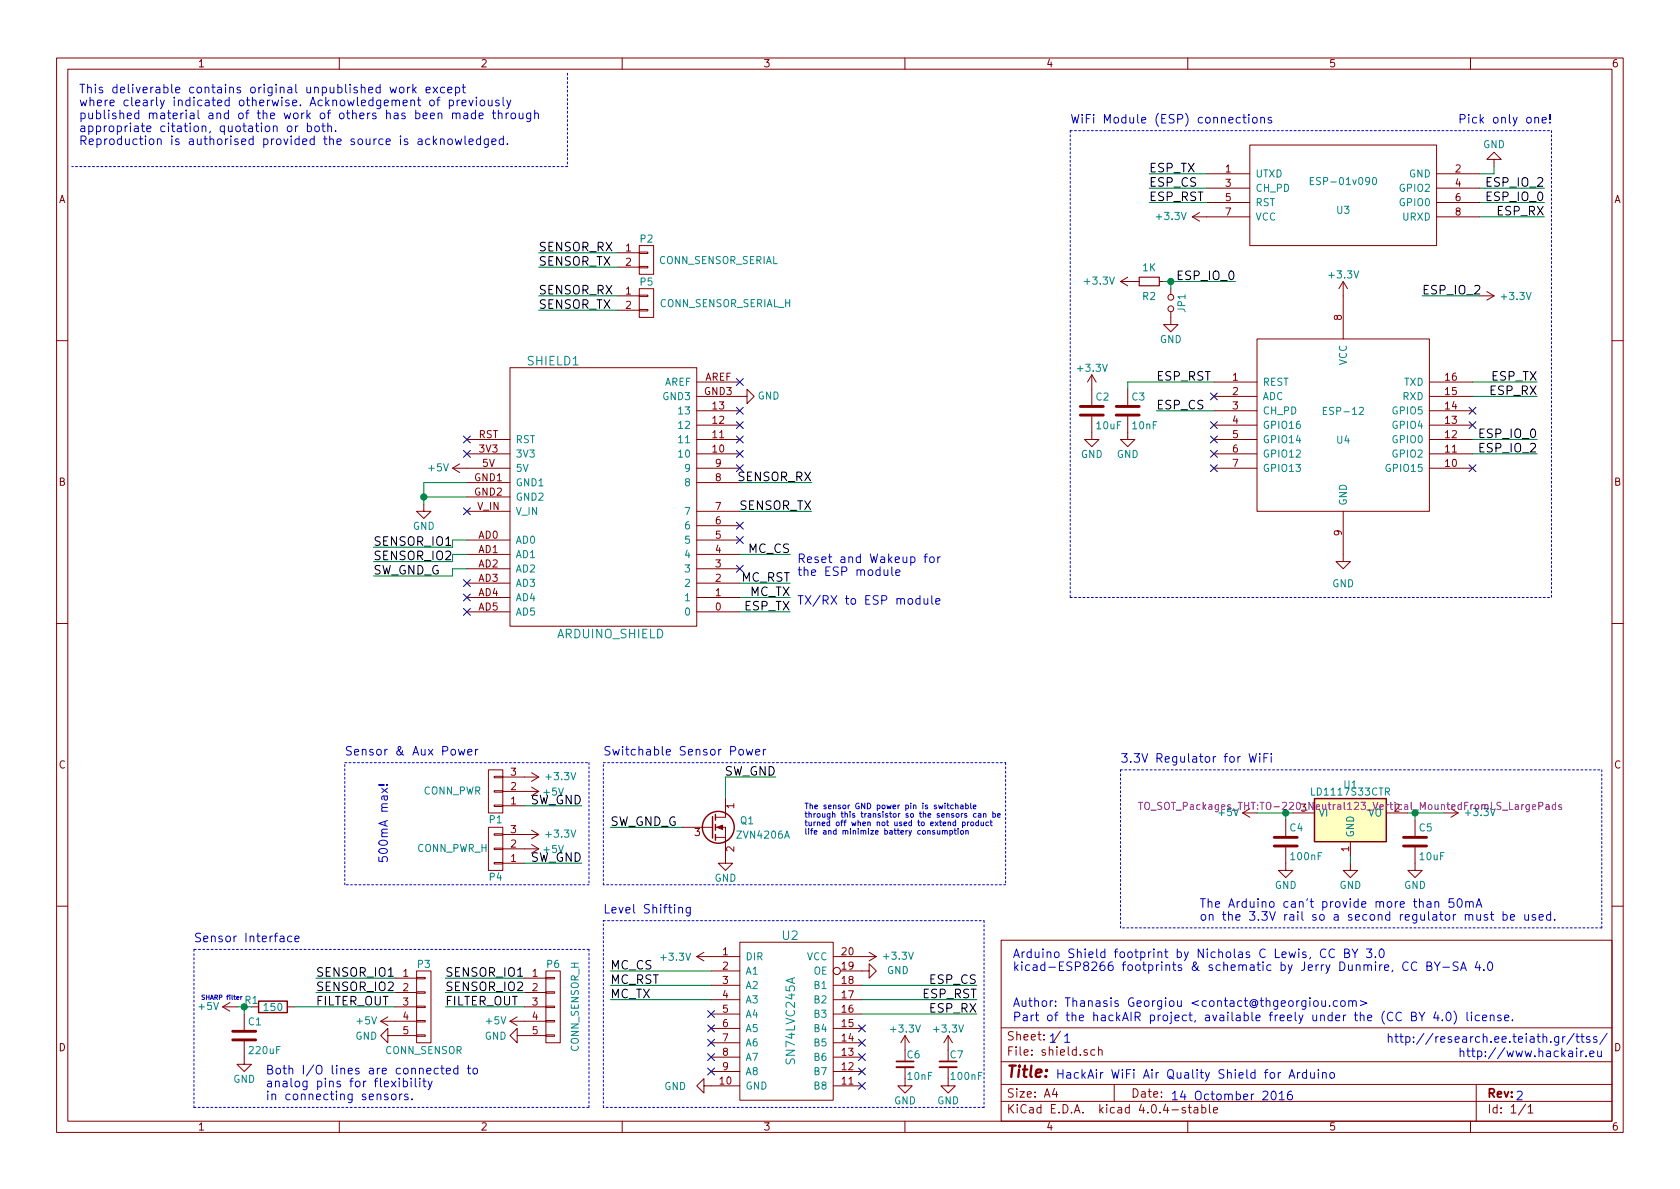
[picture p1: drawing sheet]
EESchema Schematic File Version 2
LIBS:power
LIBS:device
LIBS:transistors
LIBS:conn
LIBS:linear
LIBS:regul
LIBS:74xx
LIBS:cmos4000
LIBS:adc-dac
LIBS:memory
LIBS:xilinx
LIBS:microcontrollers
LIBS:dsp
LIBS:microchip
LIBS:analog_switches
LIBS:motorola
LIBS:texas
LIBS:intel
LIBS:audio
LIBS:interface
LIBS:digital-audio
LIBS:philips
LIBS:display
LIBS:cypress
LIBS:siliconi
LIBS:opto
LIBS:atmel
LIBS:contrib
LIBS:valves
LIBS:arduino_shieldsNCL
LIBS:ESP8266
LIBS:sn74lvc245a
LIBS:shield-cache
EELAYER 25 0
EELAYER END
$Descr A4 11693 8268
encoding utf-8
Sheet 1 1
Title ""
Date ""
Rev ""
Comp ""
Comment1 ""
Comment2 ""
Comment3 ""
Comment4 ""
$EndDescr
$Comp
L ARDUINO_SHIELD SHIELD1
U 1 1
P 4200 3450
F 0 "SHIELD1" H 3850 4400 60  0000 C CNN
F 1 "ARDUINO_SHIELD" H 4250 2500 60  0000 C CNN
F 2 "arduino_shields:ARDUINO_SHIELD_2_040pins" H 4200 3450 60  0001 C CNN
F 3 "" H 4200 3450 60  0000 C CNN
	1    4200 3450
	1    0    0    -1  
$EndComp
$Comp
L GND #PWR01
U 1 1
P 2950 3500
F 0 "#PWR01" H 2950 3250 50  0001 C CNN
F 1 "GND" H 2950 3350 50  0000 C CNN
F 2 "" H 2950 3500 50  0000 C CNN
F 3 "" H 2950 3500 50  0000 C CNN
	1    2950 3500
	1    0    0    -1  
$EndComp
$Comp
L +3.3V #PWR02
U 1 1
P 10050 5650
F 0 "#PWR02" H 10050 5500 50  0001 C CNN
F 1 "+3.3V" V 10050 5900 50  0000 C CNN
F 2 "" H 10050 5650 50  0000 C CNN
F 3 "" H 10050 5650 50  0000 C CNN
	1    10050 5650
	0    1    -1   0   
$EndComp
$Comp
L +5V #PWR03
U 1 1
P 3650 5500
F 0 "#PWR03" H 3650 5350 50  0001 C CNN
F 1 "+5V" V 3650 5700 50  0000 C CNN
F 2 "" H 3650 5500 50  0000 C CNN
F 3 "" H 3650 5500 50  0000 C CNN
	1    3650 5500
	0    1    1    0   
$EndComp
Text Label 10750 1500 2    60   ~ 0
ESP_RX
Text Label 10750 1400 2    60   ~ 0
ESP_IO_0
Text Label 10700 3150 2    60   ~ 0
ESP_IO_2
$Comp
L GND #PWR04
U 1 1
P 10400 1150
F 0 "#PWR04" H 10400 900 50  0001 C CNN
F 1 "GND" H 10400 1000 50  0000 C CNN
F 2 "" H 10400 1150 50  0000 C CNN
F 3 "" H 10400 1150 50  0000 C CNN
	1    10400 1150
	-1   0    0    1   
$EndComp
Text Label 8000 1400 0    60   ~ 0
ESP_RST
Text Label 8000 1300 0    60   ~ 0
ESP_CS
Text Label 8000 1200 0    60   ~ 0
ESP_TX
$Comp
L ESP-01v090 U3
U 1 1
P 9350 1350
F 0 "U3" H 9350 1250 50  0000 C CNN
F 1 "ESP-01v090" H 9350 1450 50  0000 C CNN
F 2 "ESP8266:ESP-01" H 9350 1350 50  0001 C CNN
F 3 "" H 9350 1350 50  0001 C CNN
	1    9350 1350
	1    0    0    -1  
$EndComp
Text Label 10700 2650 2    60   ~ 0
ESP_TX
Text Label 10700 2750 2    60   ~ 0
ESP_RX
Text Label 10700 3050 2    60   ~ 0
ESP_IO_0
Text Label 10750 1300 2    60   ~ 0
ESP_IO_2
Text Label 8050 2650 0    60   ~ 0
ESP_RST
Text Label 8050 2850 0    60   ~ 0
ESP_CS
NoConn ~ 8450 2750
NoConn ~ 10250 2850
NoConn ~ 10250 2950
NoConn ~ 10250 3250
$Comp
L GND #PWR05
U 1 1
P 9350 3850
F 0 "#PWR05" H 9350 3600 50  0001 C CNN
F 1 "GND" H 9350 3650 50  0000 C CNN
F 2 "" H 9350 3850 50  0000 C CNN
F 3 "" H 9350 3850 50  0000 C CNN
	1    9350 3850
	1    0    0    -1  
$EndComp
NoConn ~ 8450 2950
NoConn ~ 8450 3050
NoConn ~ 8450 3150
NoConn ~ 8450 3250
$Comp
L C C3
U 1 1
P 7850 2850
F 0 "C3" H 7875 2950 50  0000 L CNN
F 1 "10nF" H 7875 2750 50  0000 L CNN
F 2 "Capacitors_ThroughHole:C_Disc_D3_P2.5" H 7888 2700 50  0001 C CNN
F 3 "" H 7850 2850 50  0000 C CNN
	1    7850 2850
	1    0    0    -1  
$EndComp
$Comp
L GND #PWR06
U 1 1
P 7850 3000
F 0 "#PWR06" H 7850 2750 50  0001 C CNN
F 1 "GND" H 7850 2850 50  0000 C CNN
F 2 "" H 7850 3000 50  0000 C CNN
F 3 "" H 7850 3000 50  0000 C CNN
	1    7850 3000
	1    0    0    -1  
$EndComp
$Comp
L C C2
U 1 1
P 7600 2850
F 0 "C2" H 7625 2950 50  0000 L CNN
F 1 "10uF" H 7625 2750 50  0000 L CNN
F 2 "Capacitors_ThroughHole:C_Radial_D5_L11_P2.5" H 7638 2700 50  0001 C CNN
F 3 "" H 7600 2850 50  0000 C CNN
	1    7600 2850
	1    0    0    -1  
$EndComp
$Comp
L +3.3V #PWR07
U 1 1
P 8400 1500
F 0 "#PWR07" H 8400 1350 50  0001 C CNN
F 1 "+3.3V" V 8400 1750 50  0000 C CNN
F 2 "" H 8400 1500 50  0000 C CNN
F 3 "" H 8400 1500 50  0000 C CNN
	1    8400 1500
	0    -1   -1   0   
$EndComp
$Comp
L +3.3V #PWR08
U 1 1
P 9350 2050
F 0 "#PWR08" H 9350 1900 50  0001 C CNN
F 1 "+3.3V" H 9350 2200 50  0000 C CNN
F 2 "" H 9350 2050 50  0000 C CNN
F 3 "" H 9350 2050 50  0000 C CNN
	1    9350 2050
	1    0    0    -1  
$EndComp
$Comp
L +3.3V #PWR09
U 1 1
P 7600 2700
F 0 "#PWR09" H 7600 2550 50  0001 C CNN
F 1 "+3.3V" H 7600 2850 50  0000 C CNN
F 2 "" H 7600 2700 50  0000 C CNN
F 3 "" H 7600 2700 50  0000 C CNN
	1    7600 2700
	1    0    0    -1  
$EndComp
$Comp
L GND #PWR010
U 1 1
P 7600 3000
F 0 "#PWR010" H 7600 2750 50  0001 C CNN
F 1 "GND" H 7600 2850 50  0000 C CNN
F 2 "" H 7600 3000 50  0000 C CNN
F 3 "" H 7600 3000 50  0000 C CNN
	1    7600 3000
	1    0    0    -1  
$EndComp
$Comp
L LD1117S33CTR U1
U 1 1
P 9400 5700
F 0 "U1" H 9400 5950 50  0000 C CNN
F 1 "LD1117S33CTR" H 9400 5900 50  0000 C CNN
F 2 "TO_SOT_Packages_THT:TO-220_Neutral123_Vertical_MountedFromLS_LargePads" H 9400 5800 50  0000 C CNN
F 3 "" H 9400 5700 50  0000 C CNN
	1    9400 5700
	1    0    0    -1  
$EndComp
$Comp
L C C4
U 1 1
P 8950 5850
F 0 "C4" H 8975 5950 50  0000 L CNN
F 1 "100nF" H 8975 5750 50  0000 L CNN
F 2 "Capacitors_ThroughHole:C_Disc_D3_P2.5" H 8988 5700 50  0001 C CNN
F 3 "" H 8950 5850 50  0000 C CNN
	1    8950 5850
	1    0    0    -1  
$EndComp
$Comp
L C C5
U 1 1
P 9850 5850
F 0 "C5" H 9875 5950 50  0000 L CNN
F 1 "10uF" H 9875 5750 50  0000 L CNN
F 2 "Capacitors_ThroughHole:C_Radial_D5_L11_P2.5" H 9888 5700 50  0001 C CNN
F 3 "" H 9850 5850 50  0000 C CNN
	1    9850 5850
	1    0    0    -1  
$EndComp
$Comp
L GND #PWR011
U 1 1
P 8950 6000
F 0 "#PWR011" H 8950 5750 50  0001 C CNN
F 1 "GND" H 8950 5850 50  0000 C CNN
F 2 "" H 8950 6000 50  0000 C CNN
F 3 "" H 8950 6000 50  0000 C CNN
	1    8950 6000
	1    0    0    -1  
$EndComp
$Comp
L GND #PWR012
U 1 1
P 9400 6000
F 0 "#PWR012" H 9400 5750 50  0001 C CNN
F 1 "GND" H 9400 5850 50  0000 C CNN
F 2 "" H 9400 6000 50  0000 C CNN
F 3 "" H 9400 6000 50  0000 C CNN
	1    9400 6000
	1    0    0    -1  
$EndComp
$Comp
L GND #PWR013
U 1 1
P 9850 6000
F 0 "#PWR013" H 9850 5750 50  0001 C CNN
F 1 "GND" H 9850 5850 50  0000 C CNN
F 2 "" H 9850 6000 50  0000 C CNN
F 3 "" H 9850 6000 50  0000 C CNN
	1    9850 6000
	1    0    0    -1  
$EndComp
NoConn ~ 3250 3150
$Comp
L +5V #PWR014
U 1 1
P 8750 5650
F 0 "#PWR014" H 8750 5500 50  0001 C CNN
F 1 "+5V" V 8750 5850 50  0000 C CNN
F 2 "" H 8750 5650 50  0000 C CNN
F 3 "" H 8750 5650 50  0000 C CNN
	1    8750 5650
	0    -1   -1   0   
$EndComp
Text Notes 8350 6400 0    60   ~ 0
The Arduino can't provide more than 50mA\non the 3.3V rail so a second regulator must be used.
NoConn ~ 3250 3550
$Comp
L SN74LVC245A U2
U 1 1
P 5500 7100
F 0 "U2" H 5500 7700 60  0000 C CNN
F 1 "SN74LVC245A" V 5500 7100 60  0000 C CNN
F 2 "Housings_DIP:DIP-20_W7.62mm_LongPads" H 5600 7000 60  0001 C CNN
F 3 "" H 5600 7000 60  0000 C CNN
	1    5500 7100
	1    0    0    -1  
$EndComp
$Comp
L +3.3V #PWR015
U 1 1
P 6000 6650
F 0 "#PWR015" H 6000 6500 50  0001 C CNN
F 1 "+3.3V" V 6000 6900 50  0000 C CNN
F 2 "" H 6000 6650 50  0000 C CNN
F 3 "" H 6000 6650 50  0000 C CNN
	1    6000 6650
	0    1    -1   0   
$EndComp
$Comp
L GND #PWR016
U 1 1
P 6000 6750
F 0 "#PWR016" H 6000 6500 50  0001 C CNN
F 1 "GND" V 6000 6500 50  0000 C CNN
F 2 "" H 6000 6750 50  0000 C CNN
F 3 "" H 6000 6750 50  0000 C CNN
	1    6000 6750
	0    -1   -1   0   
$EndComp
$Comp
L +3.3V #PWR017
U 1 1
P 4950 6650
F 0 "#PWR017" H 4950 6500 50  0001 C CNN
F 1 "+3.3V" V 4950 6900 50  0000 C CNN
F 2 "" H 4950 6650 50  0000 C CNN
F 3 "" H 4950 6650 50  0000 C CNN
	1    4950 6650
	0    -1   1    0   
$EndComp
$Comp
L GND #PWR018
U 1 1
P 4950 7550
F 0 "#PWR018" H 4950 7300 50  0001 C CNN
F 1 "GND" V 4950 7300 50  0000 C CNN
F 2 "" H 4950 7550 50  0000 C CNN
F 3 "" H 4950 7550 50  0000 C CNN
	1    4950 7550
	0    1    1    0   
$EndComp
Text Label 6800 6850 2    60   ~ 0
ESP_CS
Text Label 6800 6950 2    60   ~ 0
ESP_RST
Text Label 6800 7050 2    60   ~ 0
ESP_RX
NoConn ~ 6000 7150
NoConn ~ 6000 7250
NoConn ~ 6000 7350
NoConn ~ 6000 7450
NoConn ~ 6000 7550
Text Label 4250 6750 0    60   ~ 0
MC_CS
Text Label 4250 6850 0    60   ~ 0
MC_RST
Text Label 4250 6950 0    60   ~ 0
MC_TX
NoConn ~ 4950 7050
NoConn ~ 4950 7150
NoConn ~ 4950 7250
NoConn ~ 4950 7350
NoConn ~ 4950 7450
Text Label 5500 4150 2    60   ~ 0
MC_TX
Text Label 5500 4250 2    60   ~ 0
ESP_TX
Text Notes 5550 4200 0    60   ~ 0
TX/RX to ESP module
Text Label 5500 4050 2    60   ~ 0
MC_RST
Text Label 5500 3850 2    60   ~ 0
MC_CS
NoConn ~ 5150 3950
Text Notes 5550 4000 0    60   ~ 0
Reset and Wakeup for\nthe ESP module
NoConn ~ 5150 3750
NoConn ~ 5150 3650
NoConn ~ 5150 3250
NoConn ~ 5150 3150
NoConn ~ 5150 3050
NoConn ~ 5150 2950
NoConn ~ 5150 2850
NoConn ~ 5150 2650
$Comp
L GND #PWR019
U 1 1
P 5150 2750
F 0 "#PWR019" H 5150 2500 50  0001 C CNN
F 1 "GND" V 5150 2550 50  0000 C CNN
F 2 "" H 5150 2750 50  0000 C CNN
F 3 "" H 5150 2750 50  0000 C CNN
	1    5150 2750
	0    -1   -1   0   
$EndComp
NoConn ~ 3250 4050
NoConn ~ 3250 4150
NoConn ~ 3250 4250
Text Notes 7450 850  0    60   ~ 0
WiFi Module (ESP) connections
Text Notes 10150 850  0    60   ~ 0
Pick only one!
Text Notes 7800 5300 0    60   ~ 0
3.3V Regulator for WiFi
Text Notes 4200 6350 0    60   ~ 0
Level Shifting
Text Notes 7350 7500 0    60   ~ 0
HackAir WiFi Air Quality Shield for Arduino
Text Notes 8150 7650 0    60   ~ 0
14 Octomber 2016
Text Notes 10550 7650 0    60   ~ 0
2
Text Notes 7300 7250 0    60   ~ 0
1
Text Notes 7400 7250 0    60   ~ 0
1
$Comp
L CONN_01X02 P2
U 1 1
P 4500 1800
F 0 "P2" H 4500 1950 50  0000 C CNN
F 1 "CONN_SENSOR_SERIAL" H 5000 1800 50  0000 C CNN
F 2 "Connect:bornier2" H 4500 1800 50  0001 C CNN
F 3 "" H 4500 1800 50  0000 C CNN
	1    4500 1800
	1    0    0    -1  
$EndComp
$Comp
L CONN_01X03 P1
U 1 1
P 3450 5500
F 0 "P1" H 3450 5700 50  0000 C CNN
F 1 "CONN_PWR" H 3750 5500 50  0000 C CNN
F 2 "Connect:bornier3" H 3450 5500 50  0001 C CNN
F 3 "" H 3450 5500 50  0000 C CNN
	1    3450 5500
	-1   0    0    1   
$EndComp
$Comp
L +3.3V #PWR020
U 1 1
P 3650 5400
F 0 "#PWR020" H 3650 5250 50  0001 C CNN
F 1 "+3.3V" V 3650 5650 50  0000 C CNN
F 2 "" H 3650 5400 50  0000 C CNN
F 3 "" H 3650 5400 50  0000 C CNN
	1    3650 5400
	0    1    -1   0   
$EndComp
Text Notes 7050 6750 0    60   ~ 0
Arduino Shield footprint by Nicholas C Lewis, CC BY 3.0\nkicad-ESP8266 footprints & schematic by Jerry Dunmire, CC BY-SA 4.0
$Comp
L CONN_01X05 P3
U 1 1
P 2950 7000
F 0 "P3" H 2950 7300 50  0000 C CNN
F 1 "CONN_SENSOR" H 2950 6700 50  0000 C CNN
F 2 "Connect:bornier5" H 2950 7000 50  0001 C CNN
F 3 "" H 2950 7000 50  0000 C CNN
	1    2950 7000
	1    0    0    -1  
$EndComp
Text Label 2200 6800 0    60   ~ 0
SENSOR_IO1
$Comp
L R R1
U 1 1
P 1900 7000
F 0 "R1" V 1850 6850 50  0000 C CNN
F 1 "150" V 1900 7000 50  0000 C CNN
F 2 "Resistors_ThroughHole:Resistor_Horizontal_RM10mm" V 1830 7000 50  0001 C CNN
F 3 "" H 1900 7000 50  0000 C CNN
	1    1900 7000
	0    1    1    0   
$EndComp
$Comp
L C C1
U 1 1
P 1700 7200
F 0 "C1" H 1725 7300 50  0000 L CNN
F 1 "220uF" H 1725 7100 50  0000 L CNN
F 2 "Capacitors_ThroughHole:C_Radial_D6.3_L11.2_P2.5" H 1738 7050 50  0001 C CNN
F 3 "" H 1700 7200 50  0000 C CNN
	1    1700 7200
	1    0    0    -1  
$EndComp
$Comp
L GND #PWR021
U 1 1
P 1700 7350
F 0 "#PWR021" H 1700 7100 50  0001 C CNN
F 1 "GND" H 1700 7200 50  0000 C CNN
F 2 "" H 1700 7350 50  0000 C CNN
F 3 "" H 1700 7350 50  0000 C CNN
	1    1700 7350
	1    0    0    -1  
$EndComp
$Comp
L +5V #PWR022
U 1 1
P 1650 7000
F 0 "#PWR022" H 1650 6850 50  0001 C CNN
F 1 "+5V" V 1650 7200 50  0000 C CNN
F 2 "" H 1650 7000 50  0000 C CNN
F 3 "" H 1650 7000 50  0000 C CNN
	1    1650 7000
	0    -1   -1   0   
$EndComp
$Comp
L +5V #PWR023
U 1 1
P 2750 7100
F 0 "#PWR023" H 2750 6950 50  0001 C CNN
F 1 "+5V" V 2750 7300 50  0000 C CNN
F 2 "" H 2750 7100 50  0000 C CNN
F 3 "" H 2750 7100 50  0000 C CNN
	1    2750 7100
	0    -1   -1   0   
$EndComp
$Comp
L GND #PWR024
U 1 1
P 2750 7200
F 0 "#PWR024" H 2750 6950 50  0001 C CNN
F 1 "GND" V 2750 7000 50  0000 C CNN
F 2 "" H 2750 7200 50  0000 C CNN
F 3 "" H 2750 7200 50  0000 C CNN
	1    2750 7200
	0    1    1    0   
$EndComp
Text Label 2200 6900 0    60   ~ 0
SENSOR_IO2
Text Label 2600 3800 0    60   ~ 0
SENSOR_IO1
Text Label 2600 3900 0    60   ~ 0
SENSOR_IO2
Text Notes 1850 7650 0    60   ~ 0
Both I/O lines are connected to\nanalog pins for flexibility\nin connecting sensors.
Text Notes 1350 6550 0    60   ~ 0
Sensor Interface
Text Notes 1400 6950 0    31   ~ 0
SHARP filter
$Comp
L CONN_01X02 P5
U 1 1
P 4500 2100
F 0 "P5" H 4500 2250 50  0000 C CNN
F 1 "CONN_SENSOR_SERIAL_H" H 5050 2100 50  0000 C CNN
F 2 "Pin_Headers:Pin_Header_Straight_1x02" H 4500 2100 50  0001 C CNN
F 3 "" H 4500 2100 50  0000 C CNN
	1    4500 2100
	1    0    0    -1  
$EndComp
Text Label 5650 3550 2    60   ~ 0
SENSOR_TX
Text Label 5650 3350 2    60   ~ 0
SENSOR_RX
Text Label 3750 1750 0    60   ~ 0
SENSOR_RX
Text Label 3750 1850 0    60   ~ 0
SENSOR_TX
Text Label 3750 2050 0    60   ~ 0
SENSOR_RX
Text Label 3750 2150 0    60   ~ 0
SENSOR_TX
$Comp
L CONN_01X03 P4
U 1 1
P 3450 5900
F 0 "P4" H 3450 6100 50  0000 C CNN
F 1 "CONN_PWR_H" H 3750 5900 50  0000 C CNN
F 2 "Pin_Headers:Pin_Header_Straight_1x03" H 3450 5900 50  0001 C CNN
F 3 "" H 3450 5900 50  0000 C CNN
	1    3450 5900
	-1   0    0    1   
$EndComp
$Comp
L +3.3V #PWR025
U 1 1
P 3650 5800
F 0 "#PWR025" H 3650 5650 50  0001 C CNN
F 1 "+3.3V" V 3650 6050 50  0000 C CNN
F 2 "" H 3650 5800 50  0000 C CNN
F 3 "" H 3650 5800 50  0000 C CNN
	1    3650 5800
	0    1    -1   0   
$EndComp
$Comp
L +5V #PWR026
U 1 1
P 3650 5900
F 0 "#PWR026" H 3650 5750 50  0001 C CNN
F 1 "+5V" V 3650 6100 50  0000 C CNN
F 2 "" H 3650 5900 50  0000 C CNN
F 3 "" H 3650 5900 50  0000 C CNN
	1    3650 5900
	0    1    1    0   
$EndComp
NoConn ~ 3250 3050
$Comp
L CONN_01X05 P6
U 1 1
P 3850 7000
F 0 "P6" H 3850 7300 50  0000 C CNN
F 1 "CONN_SENSOR_H" V 4000 7000 50  0000 C CNN
F 2 "Pin_Headers:Pin_Header_Straight_1x05" H 3850 7000 50  0001 C CNN
F 3 "" H 3850 7000 50  0000 C CNN
	1    3850 7000
	1    0    0    -1  
$EndComp
Wire Wire Line
	8400 1200 8000 1200
Wire Wire Line
	8400 1300 8000 1300
Wire Wire Line
	8400 1400 8000 1400
Wire Wire Line
	10300 1200 10400 1200
Wire Wire Line
	10300 1300 10750 1300
Wire Wire Line
	10300 1400 10750 1400
Wire Wire Line
	10750 1500 10300 1500
Wire Wire Line
	10400 1200 10400 1150
Wire Wire Line
	7850 2650 8450 2650
Wire Wire Line
	8050 2850 8450 2850
Wire Wire Line
	10250 2650 10700 2650
Wire Wire Line
	10700 2750 10250 2750
Wire Wire Line
	10250 3050 10700 3050
Wire Wire Line
	10700 3150 10250 3150
Wire Wire Line
	7850 2650 7850 2700
Wire Wire Line
	9800 5650 10050 5650
Wire Wire Line
	9850 5650 9850 5700
Connection ~ 9850 5650
Wire Wire Line
	8950 5700 8950 5650
Wire Wire Line
	8750 5650 9000 5650
Wire Wire Line
	9400 5950 9400 6000
Connection ~ 8950 5650
Wire Wire Line
	6000 6850 6800 6850
Wire Wire Line
	6800 6950 6000 6950
Wire Wire Line
	6000 7050 6800 7050
Wire Wire Line
	4250 6750 4950 6750
Wire Wire Line
	4250 6850 4950 6850
Wire Wire Line
	4250 6950 4950 6950
Wire Wire Line
	5150 4150 5500 4150
Wire Wire Line
	5150 4250 5500 4250
Wire Wire Line
	5150 4050 5500 4050
Wire Wire Line
	5150 3850 5500 3850
Wire Notes Line
	10800 900  10800 4150
Wire Notes Line
	7450 900  7450 4150
Wire Notes Line
	7450 900  10800 900 
Wire Notes Line
	7800 5350 11150 5350
Wire Notes Line
	11150 5350 11150 6450
Wire Notes Line
	11150 6450 7800 6450
Wire Notes Line
	7800 6450 7800 5350
Wire Notes Line
	4200 6400 6850 6400
Wire Notes Line
	6850 6400 6850 7700
Wire Notes Line
	6850 7700 4200 7700
Wire Notes Line
	4200 7700 4200 6400
Wire Wire Line
	2600 3800 3150 3800
Wire Wire Line
	3150 3800 3150 3750
Wire Wire Line
	3150 3750 3250 3750
Wire Wire Line
	1700 7050 1700 7000
Wire Wire Line
	1650 7000 1750 7000
Connection ~ 1700 7000
Wire Wire Line
	2600 3900 3150 3900
Wire Wire Line
	3150 3900 3150 3850
Wire Wire Line
	3150 3850 3250 3850
Wire Notes Line
	4100 7700 4100 6600
Wire Notes Line
	4100 6600 1350 6600
Wire Notes Line
	1350 7700 4100 7700
Wire Notes Line
	1350 6600 1350 7700
Wire Wire Line
	5150 3550 5650 3550
Wire Wire Line
	5150 3350 5650 3350
Wire Wire Line
	4300 1750 3750 1750
Wire Wire Line
	3750 1850 4300 1850
Wire Wire Line
	3750 2050 4300 2050
Wire Wire Line
	4300 2150 3750 2150
$Comp
L +5V #PWR027
U 1 1
P 3650 7100
F 0 "#PWR027" H 3650 6950 50  0001 C CNN
F 1 "+5V" V 3650 7300 50  0000 C CNN
F 2 "" H 3650 7100 50  0000 C CNN
F 3 "" H 3650 7100 50  0000 C CNN
	1    3650 7100
	0    -1   -1   0   
$EndComp
$Comp
L GND #PWR028
U 1 1
P 3650 7200
F 0 "#PWR028" H 3650 6950 50  0001 C CNN
F 1 "GND" V 3650 7000 50  0000 C CNN
F 2 "" H 3650 7200 50  0000 C CNN
F 3 "" H 3650 7200 50  0000 C CNN
	1    3650 7200
	0    1    1    0   
$EndComp
$Comp
L C_Small C6
U 1 1
P 6300 7400
F 0 "C6" H 6310 7470 50  0000 L CNN
F 1 "10nF" H 6310 7320 50  0000 L CNN
F 2 "Capacitors_ThroughHole:C_Disc_D3_P2.5" H 6300 7400 50  0001 C CNN
F 3 "" H 6300 7400 50  0000 C CNN
	1    6300 7400
	1    0    0    -1  
$EndComp
$Comp
L C_Small C7
U 1 1
P 6600 7400
F 0 "C7" H 6610 7470 50  0000 L CNN
F 1 "100nF" H 6610 7320 50  0000 L CNN
F 2 "Capacitors_ThroughHole:C_Disc_D3_P2.5" H 6600 7400 50  0001 C CNN
F 3 "" H 6600 7400 50  0000 C CNN
	1    6600 7400
	1    0    0    -1  
$EndComp
$Comp
L GND #PWR029
U 1 1
P 6300 7500
F 0 "#PWR029" H 6300 7250 50  0001 C CNN
F 1 "GND" H 6300 7350 50  0000 C CNN
F 2 "" H 6300 7500 50  0000 C CNN
F 3 "" H 6300 7500 50  0000 C CNN
	1    6300 7500
	1    0    0    -1  
$EndComp
$Comp
L GND #PWR030
U 1 1
P 6600 7500
F 0 "#PWR030" H 6600 7250 50  0001 C CNN
F 1 "GND" H 6600 7350 50  0000 C CNN
F 2 "" H 6600 7500 50  0000 C CNN
F 3 "" H 6600 7500 50  0000 C CNN
	1    6600 7500
	1    0    0    -1  
$EndComp
$Comp
L +3.3V #PWR031
U 1 1
P 6300 7300
F 0 "#PWR031" H 6300 7150 50  0001 C CNN
F 1 "+3.3V" H 6300 7450 50  0000 C CNN
F 2 "" H 6300 7300 50  0000 C CNN
F 3 "" H 6300 7300 50  0000 C CNN
	1    6300 7300
	-1   0    0    -1  
$EndComp
$Comp
L +3.3V #PWR032
U 1 1
P 6600 7300
F 0 "#PWR032" H 6600 7150 50  0001 C CNN
F 1 "+3.3V" H 6600 7450 50  0000 C CNN
F 2 "" H 6600 7300 50  0000 C CNN
F 3 "" H 6600 7300 50  0000 C CNN
	1    6600 7300
	-1   0    0    -1  
$EndComp
$Comp
L ESP-12 U4
U 1 1
P 9350 2950
F 0 "U4" H 9350 2850 50  0000 C CNN
F 1 "ESP-12" H 9350 3050 50  0000 C CNN
F 2 "ESP8266:ESP-12" H 9350 2950 50  0001 C CNN
F 3 "" H 9350 2950 50  0001 C CNN
	1    9350 2950
	1    0    0    -1  
$EndComp
Wire Notes Line
	7450 4150 10800 4150
Text Label 9900 2050 0    60   ~ 0
ESP_IO_2
$Comp
L +3.3V #PWR033
U 1 1
P 10300 2050
F 0 "#PWR033" H 10300 1900 50  0001 C CNN
F 1 "+3.3V" V 10300 2300 50  0000 C CNN
F 2 "" H 10300 2050 50  0000 C CNN
F 3 "" H 10300 2050 50  0000 C CNN
	1    10300 2050
	0    1    1    0   
$EndComp
Wire Wire Line
	10300 2050 9900 2050
$Comp
L R_Small R2
U 1 1
P 8000 1950
F 0 "R2" V 8100 1900 50  0000 L CNN
F 1 "1K" V 7900 1900 50  0000 L CNN
F 2 "Resistors_ThroughHole:Resistor_Horizontal_RM10mm" H 8000 1950 50  0001 C CNN
F 3 "" H 8000 1950 50  0000 C CNN
	1    8000 1950
	0    1    1    0   
$EndComp
$Comp
L +3.3V #PWR034
U 1 1
P 7900 1950
F 0 "#PWR034" H 7900 1800 50  0001 C CNN
F 1 "+3.3V" V 7900 2200 50  0000 C CNN
F 2 "" H 7900 1950 50  0000 C CNN
F 3 "" H 7900 1950 50  0000 C CNN
	1    7900 1950
	0    -1   -1   0   
$EndComp
Text Label 8600 1950 2    60   ~ 0
ESP_IO_0
$Comp
L Jumper_NO_Small JP1
U 1 1
P 8150 2100
F 0 "JP1" H 8150 2180 50  0000 C CNN
F 1 "Jumper_NO_Small" H 8160 2040 50  0001 C CNN
F 2 "Pin_Headers:Pin_Header_Straight_1x02" H 8150 2100 50  0001 C CNN
F 3 "" H 8150 2100 50  0000 C CNN
	1    8150 2100
	0    1    1    0   
$EndComp
Wire Wire Line
	8600 1950 8100 1950
Wire Wire Line
	8150 2000 8150 1950
Connection ~ 8150 1950
$Comp
L GND #PWR035
U 1 1
P 8150 2200
F 0 "#PWR035" H 8150 1950 50  0001 C CNN
F 1 "GND" H 8150 2050 50  0000 C CNN
F 2 "" H 8150 2200 50  0000 C CNN
F 3 "" H 8150 2200 50  0000 C CNN
	1    8150 2200
	1    0    0    -1  
$EndComp
Text Notes 550  1000 0    60   ~ 0
This deliverable contains original unpublished work except\nwhere clearly indicated otherwise. Acknowledgement of previously\npublished material and of the work of others has been made through\nappropriate citation, quotation or both.\nReproduction is authorised provided the source is acknowledged.
Text Notes 7050 7100 0    60   ~ 0
Part of the hackAIR project, available freely under the (CC BY 4.0) license.
Text Label 3100 6800 0    60   ~ 0
SENSOR_IO1
Text Label 3100 6900 0    60   ~ 0
SENSOR_IO2
Wire Wire Line
	2200 6800 2750 6800
Wire Wire Line
	2750 6900 2200 6900
Text Label 2200 7000 0    60   ~ 0
FILTER_OUT
Wire Wire Line
	2750 7000 2050 7000
Text Label 3100 7000 0    60   ~ 0
FILTER_OUT
Wire Wire Line
	3650 6800 3100 6800
Wire Wire Line
	3100 6900 3650 6900
Wire Wire Line
	3650 7000 3100 7000
Text Notes 9650 7250 0    60   ~ 0
http://research.ee.teiath.gr/ttss/
Wire Notes Line
	3950 500  3950 1150
Wire Notes Line
	3950 1150 500  1150
Text Notes 10150 7350 0    60   ~ 0
http://www.hackair.eu
Text Notes 7050 7000 0    60   ~ 0
Author: Thanasis Georgiou <contact@thgeorgiou.com>
Wire Wire Line
	2950 3350 2950 3500
Wire Wire Line
	2950 3350 3250 3350
Wire Wire Line
	3250 3450 2950 3450
Connection ~ 2950 3450
Text Label 5400 5400 2    60   ~ 0
SW_GND
Wire Wire Line
	4050 5600 3650 5600
$Comp
L GND #PWR036
U 1 1
P 5050 5950
F 0 "#PWR036" H 5050 5700 50  0001 C CNN
F 1 "GND" H 5050 5800 50  0000 C CNN
F 2 "" H 5050 5950 50  0000 C CNN
F 3 "" H 5050 5950 50  0000 C CNN
	1    5050 5950
	1    0    0    -1  
$EndComp
Wire Wire Line
	5050 5400 5050 5550
Wire Wire Line
	5400 5400 5050 5400
Text Label 4050 5600 2    60   ~ 0
SW_GND
$Comp
L +5V #PWR037
U 1 1
P 3250 3250
F 0 "#PWR037" H 3250 3100 50  0001 C CNN
F 1 "+5V" V 3250 3450 50  0000 C CNN
F 2 "" H 3250 3250 50  0000 C CNN
F 3 "" H 3250 3250 50  0000 C CNN
	1    3250 3250
	0    -1   -1   0   
$EndComp
Wire Wire Line
	3250 3950 3150 3950
Wire Wire Line
	3150 3950 3150 4000
Wire Wire Line
	3150 4000 2600 4000
Text Label 2600 4000 0    60   ~ 0
SW_GND_G
Text Label 4250 5750 0    60   ~ 0
SW_GND_G
Wire Wire Line
	4250 5750 4750 5750
Text Notes 5600 5800 0    39   ~ 0
The sensor GND power pin is switchable\nthrough this transistor so the sensors can be\nturned off when not used to extend product\nlife and minimize battery consumption
Wire Notes Line
	4200 6150 4200 5300
Wire Notes Line
	4200 5300 7000 5300
Wire Notes Line
	7000 5300 7000 6150
Wire Notes Line
	7000 6150 4200 6150
Text Notes 4200 5250 0    60   ~ 0
Switchable Sensor Power
Text Label 4050 6000 2    60   ~ 0
SW_GND
Wire Wire Line
	4050 6000 3650 6000
Wire Notes Line
	4100 5300 4100 6150
Wire Notes Line
	4100 6150 2400 6150
Wire Notes Line
	2400 6150 2400 5300
Wire Notes Line
	2400 5300 4100 5300
Text Notes 2700 6000 1    60   ~ 0
500mA max!
Text Notes 2400 5250 0    60   ~ 0
Sensor & Aux Power
$Comp
L Q_NMOS_DSG Q1
U 1 1
P 4950 5750
F 0 "Q1" H 5250 5800 50  0000 R CNN
F 1 "ZVN4206A" H 5500 5700 50  0000 R CNN
F 2 "TO_SOT_Packages_THT:TO-92_Inline_Wide" H 5150 5850 50  0001 C CNN
F 3 "" H 4950 5750 50  0000 C CNN
	1    4950 5750
	1    0    0    -1  
$EndComp
$EndSCHEMATC
